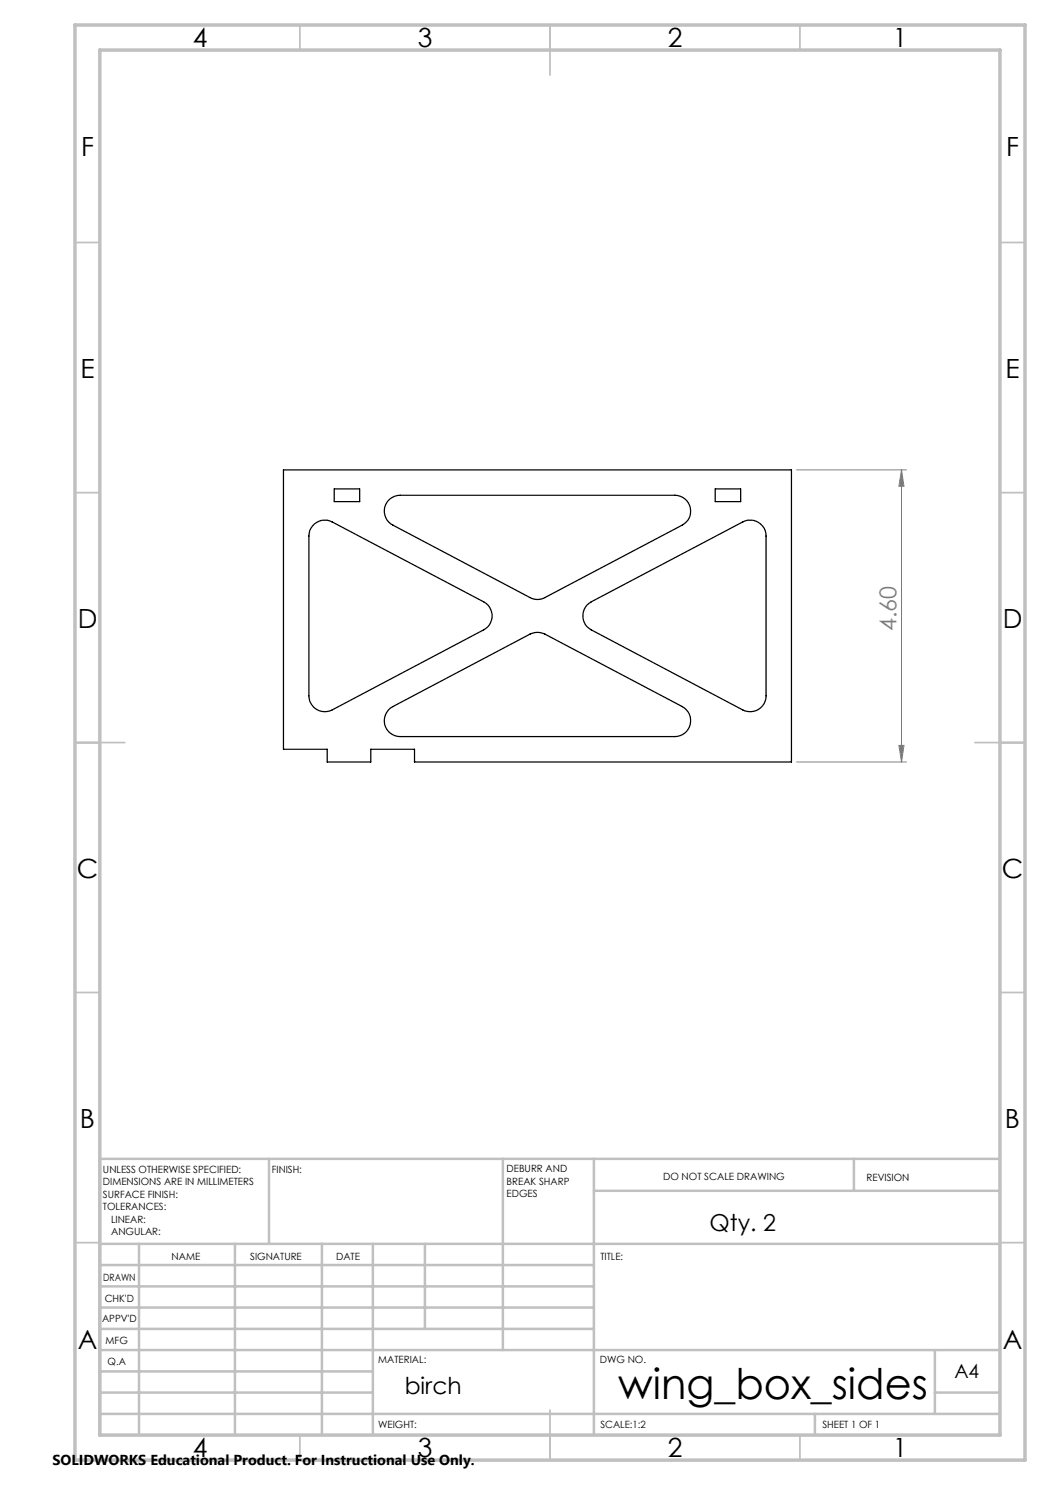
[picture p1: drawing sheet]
<svg xmlns="http://www.w3.org/2000/svg" width="210mm" height="297mm" viewBox="0 0 210 297" stroke-linecap="round" stroke-linejoin="round" font-family="sans-serif">
<path d="M56.7 94h101.6v58.4h-75.4v-2.5h-8.7v2.5h-8.8v-2.5h-8.7zM66.9 97.8h5v2.5h-5zM143.1 97.8h5v2.5h-5zM62.9 104.8a3.1 3.1 0 0 1 3.5-.4l30.3 16a3.2 3.2 0 0 1 0 5.6l-30.3 16a3.2 3.2 0 0 1-4.6-2.8v-32a3 3 0 0 1 1.1-2.4zM77.7 100.1a3.4 3.4 0 0 1 2.3-1h55a3.2 3.2 0 0 1 3 2.4 3.2 3.2 0 0 1-1.5 3.5l-27.5 14.5a3 3 0 0 1-3 0l-27.4-14.5a3.2 3.2 0 0 1-.9-4.9zM117.4 121l.9-.6 30.3-16a3.2 3.2 0 0 1 4.6 2.8v32a3.2 3.2 0 0 1-4.6 2.8l-30.3-16a3.2 3.2 0 0 1-.9-5zM77.7 142l.9-.7 27.4-14.5a3.3 3.3 0 0 1 3 0l27.5 14.5a3.2 3.2 0 0 1 1.5 3.6 3.2 3.2 0 0 1-3 2.4h-55a3.2 3.2 0 0 1-2.9-1.9 3.2 3.2 0 0 1 .6-3.4z" fill="none" stroke="#000" stroke-width=".25"/>
<path d="M159.3 94h22M180.3 94l.5 3.3h-1zM180.3 94v58.4M159.3 152.4h22M179.8 149.1h1l-.5 3.3z" fill="none" stroke="#808080" stroke-width=".2"/>
<g fill="none" stroke="#c0c0c0" stroke-width=".35">
<path d="M60 5v5M110 5v10M160 5v5M15 48.5h5M200 48.5h5M15 98.5h5M200 98.5h5M15 148.5h10M195 148.5h10M15 198.5h5M200 198.5h5M15 248.5h5"/>
<path d="M200 248.5h5M60 287v5M110 282v10M160 287v5"/>
</g>
<g fill="none" stroke="#c0c0c0" stroke-width=".5">
<path d="M53.8 231.8v17M100.6 231.8v38.2M118.8 231.8v55.2M118.8 238.2h81.2M170.8 231.8v6.4M200 231.8h-180v55.2M20 248.8h180M20 257.3h98.8M20 253h98.8M27.8 248.8v38.2M47 248.8v38.2M64.4 248.8v38.2"/>
<path d="M74.6 248.8v38.2M85 248.8v17M20 265.8h98.8M20 261.5h98.8M20 278.5h54.6M20 274.3h54.6M20 270h180M187 278.5h13M187 270v12.8M20 282.8h180M163 282.8v4.2"/>
</g>
<path d="M15 5h190v287h-190zM20 10h180v277h-180z" fill="none" stroke="#c0c0c0" stroke-width=".7"/>
<path d="M180.3 94l.5 3.3h-1zM179.8 149.1h1l-.5 3.3z" fill="#808080"/>
<text font-size="8.5" x="123.6" y="279.7">wing_box_sides</text>
<g font-size="5.3">
<text x="38.5" y="9.5">4</text>
<text x="83.5" y="9.5">3</text>
<text x="133.6" y="9.5">2</text>
<text x="178.6" y="9.5">1</text>
<text x="16.2" y="31.3">F</text>
<text x="201.2" y="31.3">F</text>
<text x="16.1" y="75.5">E</text>
<text x="201.1" y="75.5">E</text>
<text x="15.5" y="125.5">D</text>
<text x="200.5" y="125.5">D</text>
<text x="15.4" y="175.5">C</text>
<text x="200.4" y="175.5">C</text>
<text x="16" y="225.5">B</text>
<text x="201" y="225.5">B</text>
<text x="15.5" y="269.8">A</text>
<text x="200.5" y="269.8">A</text>
<text x="38.5" y="291.5">4</text>
<text x="83.5" y="291.5">3</text>
<text x="133.6" y="291.5">2</text>
<text x="178.6" y="291.5">1</text>
</g>
<text font-size="4.7" fill="#808080" x="179.3" y="126.3" transform="rotate(-90 179.3 126.3)">4.60</text>
<g font-size="4.7">
<text x="141.9" y="246.2">Qty. 2</text>
<text x="80.9" y="278.8">birch</text>
</g>
<text font-size="3.9" x="190.9" y="275.5">A4</text>
<text font-size="2.9" x="10.5" y="292.9">SOLIDWORKS Educational Product. For Instructional Use Only.</text>
<g font-size="2">
<text x="20.6" y="234.6">UNLESS OTHERWISE SPECIFIED:</text>
<text x="20.6" y="237.1">DIMENSIONS ARE IN MILLIMETERS</text>
<text x="20.6" y="239.6">SURFACE FINISH:</text>
<text x="54.4" y="234.6">FINISH:</text>
<text x="101.3" y="234.5">DEBURR AND</text>
<text x="101.3" y="237">BREAK SHARP</text>
<text x="101.3" y="239.5">EDGES</text>
<text x="132.6" y="236">DO NOT SCALE DRAWING</text>
<text x="173.3" y="236.2">REVISION</text>
<text x="20.6" y="242.1">TOLERANCES:</text>
<text x="22.2" y="244.6">LINEAR:</text>
<text x="22.2" y="247.1">ANGULAR:</text>
<text x="34.3" y="252">NAME</text>
<text x="50" y="251.9">SIGNATURE</text>
<text x="67.2" y="251.9">DATE</text>
<text x="120.1" y="251.9">TITLE:</text>
<text x="20.6" y="256.1">DRAWN</text>
<text x="20.9" y="260.3">CHK'D</text>
<text x="20.4" y="264.4">APPV'D</text>
<text x="21.1" y="268.8">MFG</text>
<text x="21.5" y="273">Q.A</text>
<text x="75.6" y="272.5">MATERIAL:</text>
<text x="120" y="272.5">DWG NO.</text>
<text x="75.6" y="285.5">WEIGHT:</text>
<text x="120.1" y="285.6">SCALE:1:2</text>
<text x="164.5" y="285.6">SHEET 1 OF 1</text>
</g>
</svg>
